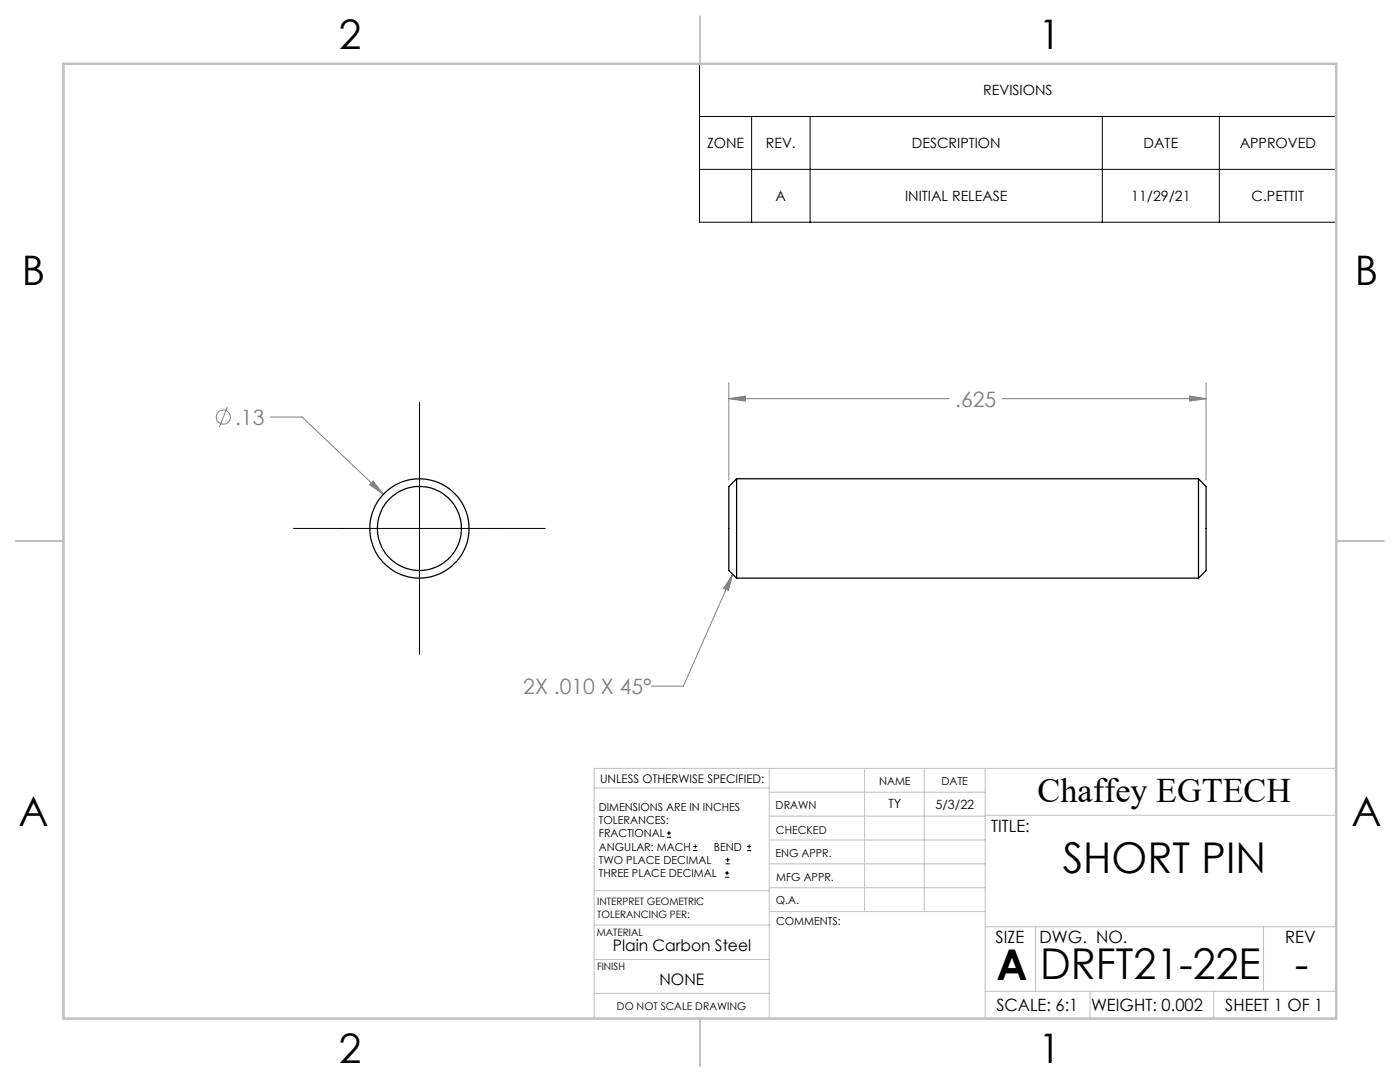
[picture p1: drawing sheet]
<svg xmlns="http://www.w3.org/2000/svg" width="279mm" height="216mm" viewBox="0 0 279 216" stroke-linecap="round" stroke-linejoin="round" font-family="sans-serif">
<g fill="none" stroke="#808080" stroke-width=".2">
<path d="M145.5 79.6l3.3-.6v1zM145.5 76.4v19.4M145.5 79.6h43.9M200 79.6h40.7M237.4 79l3.3 .6-3.3 .4zM240.7 76.4v19.4M45.4 81.2l-1.6 4M53.9 83.2h6.4l16.2 15.4M74.5 96l2 2.6-2.7-1.9zM146.2 114.6l-.8 3.2-1-.4zM146.2 114.6l-9.8 22.3h-6.4"/>
<circle cx="44.6" cy="83.2" r="1.4"/>
</g>
<g fill="none" stroke="#000" stroke-width=".2">
<path d="M139.6 12.7h127.1v31.6h-127.1zM139.6 23.2h127.1M139.6 33.8h127.1M150 23.2v21.1M161.7 23.2v21.1M220 23.2v21.1M243.3 23.2v21.1M83.7 80.3v50.3M58.6 105.4h50.2M133.1 167.1h.8M133.1 166.2h.8M133.5 165.8v.9"/>
<path d="M138.3 169.7h.8M138.3 168.9h.8M138.7 168.5v.8M144.7 175h.8M144.7 174.2h.8M144.8 172.4h.9M144.8 171.6h.9M145.1 173.8v.8M145.2 171.1v.9M149.1 169.7h.8M149.1 168.9h.8M149.5 168.5v.8"/>
</g>
<g fill="none" stroke="#c0c0c0" stroke-width=".2">
<path d="M118.6 157.2h34.9M153.5 153.3v49.9M153.5 158.1h43.1M172.5 153.3v28.6M184.4 153.3v28.6M196.6 153.3v49.9M266.7 153.3h-148.1v49.9M118.6 177.7h35M153.5 167.6h43.1M153.5 162.8h43.1M153.5 172.4h43.1M153.5 177.1h43.1"/>
<path d="M196.6 162.7h70.1M118.6 198.2h34.9M118.6 191.5h34.9M118.6 184.6h35M153.6 181.9h43M196.6 197.8h70.1M196.6 184.9h70.1M206.7 184.9v12.9M217.5 197.8v5.4M242.2 197.8v5.4M252.2 184.9v12.9"/>
</g>
<path d="M139.7 3.2v9.5M3.1 107.9h9.6M266.7 107.9h9.5M139.7 203.2v9.6" fill="none" stroke="#c0c0c0" stroke-width=".25"/>
<path d="M12.7 12.7h254v190.5h-254z" fill="none" stroke="#c0c0c0" stroke-width=".5"/>
<path d="M74.5 96l-.7 .7 2.7 1.9zM146.2 114.6l-.8 3.2-1-.4zM145.5 79.6l3.3-.6v1zM237.4 79l3.3 .6-3.3 .4z" fill="#808080"/>
<g fill="none" stroke="#000" stroke-width=".25">
<path d="M147 95.5v19.9M147 95.5l-1.5 1.6v16.7l1.5 1.6M147 95.5h92.2M239.2 95.5v19.9M239.2 95.5l1.5 1.6v16.7l-1.5 1.6M147 115.4h92.2"/>
<circle cx="83.7" cy="105.4" r="9.9"/>
<circle cx="83.7" cy="105.4" r="8.4"/>
</g>
<g font-size="8.5">
<text x="212.1" y="174.2">SHORT PIN</text>
<text x="198.9" y="195.5">A</text>
<text x="207.6" y="195.4">DRFT21-22E</text>
<text x="258.4" y="195.4">-</text>
</g>
<g font-size="8.1">
<text x="67.6" y="9.7">2</text>
<text x="207.3" y="9.7">1</text>
<text x="4.4" y="57">B</text>
<text x="270.4" y="57">B</text>
<text x="3.7" y="164.9">A</text>
<text x="269.7" y="164.9">A</text>
<text x="67.6" y="212.2">2</text>
<text x="207.3" y="212.2">1</text>
</g>
<text font-size="6.9" x="207.1" y="160.1">Chaffey EGTECH</text>
<g font-size="4.2" fill="#808080">
<text x="190.6" y="81.1">.625</text>
<text x="46.9" y="84.8">.13</text>
<text x="104.4" y="138.5">2X .010 X 45°</text>
</g>
<g font-size="3.4">
<text x="197.8" y="166">TITLE:</text>
<text x="198.7" y="188.1">SIZE</text>
<text x="207.5" y="188.1">DWG. NO.</text>
<text x="256.5" y="188.2">REV</text>
<text x="198.8" y="201.7">SCALE: 6:1</text>
<text x="217.7" y="201.8">WEIGHT: 0.002</text>
<text x="244.5" y="201.7">SHEET 1 OF 1</text>
</g>
<g font-size="3.2">
<text x="122.3" y="189.8">Plain Carbon Steel</text>
<text x="131.6" y="196.6">NONE</text>
</g>
<g font-size="2.8">
<text x="196.2" y="19">REVISIONS</text>
<text x="141.1" y="29.6">ZONE</text>
<text x="152.8" y="29.6">REV.</text>
<text x="182" y="29.6">DESCRIPTION</text>
<text x="228.2" y="29.6">DATE</text>
<text x="247.4" y="29.6">APPROVED</text>
<text x="154.8" y="40.1">A</text>
<text x="180.6" y="40.1">INITIAL RELEASE</text>
<text x="225.8" y="40.1">11/29/21</text>
<text x="249.8" y="40.1">C.PETTIT</text>
</g>
<g font-size="2.5">
<text x="177.3" y="161.3">TY</text>
<text x="186.7" y="161.4">5/3/22</text>
</g>
<text font-size="2.4" x="119.8" y="156.2">UNLESS OTHERWISE SPECIFIED:</text>
<g font-size="2.2">
<text x="119.5" y="161.8">DIMENSIONS ARE IN INCHES</text>
<text x="154.8" y="161.4">DRAWN</text>
<text x="175.4" y="156.6">NAME</text>
<text x="187.9" y="156.7">DATE</text>
<text x="119.5" y="164.4">TOLERANCES:</text>
<text x="119.5" y="167.1">FRACTIONAL</text>
<text x="154.9" y="166.3">CHECKED</text>
<text x="119.5" y="169.7">ANGULAR: MACH</text>
<text x="119.5" y="172.4">TWO PLACE DECIMAL</text>
<text x="142.5" y="169.7">BEND</text>
<text x="154.8" y="171">ENG APPR.</text>
<text x="119.5" y="175">THREE PLACE DECIMAL</text>
<text x="154.9" y="175.7">MFG APPR.</text>
<text x="154.9" y="180.4">Q.A.</text>
<text x="154.9" y="184.6">COMMENTS:</text>
</g>
<text font-size="2.1" x="123.1" y="201.6">DO NOT SCALE DRAWING</text>
<g font-size="2">
<text x="119.2" y="180.6">INTERPRET GEOMETRIC</text>
<text x="119.2" y="183.1">TOLERANCING PER:</text>
<text x="119.1" y="186.7">MATERIAL</text>
<text x="119.1" y="193.5">FINISH</text>
</g>
</svg>
